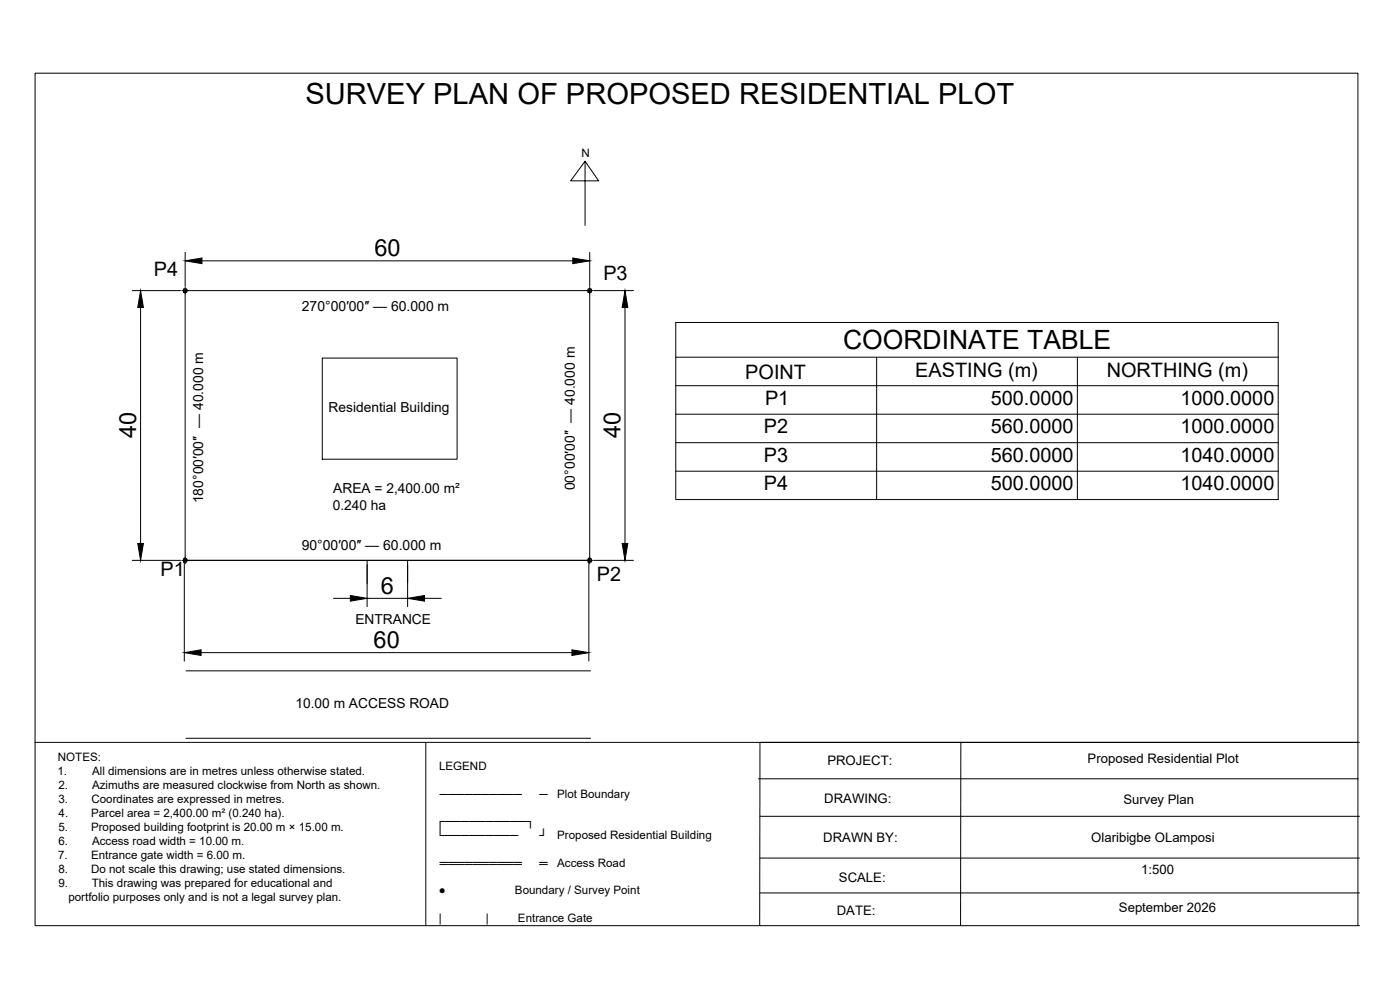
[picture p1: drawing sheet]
<svg xmlns="http://www.w3.org/2000/svg" width="420mm" height="297mm" viewBox="0 0 420 297" stroke-linecap="round" stroke-linejoin="round" font-family="sans-serif">
<!-- layer: TITLE_BLOCK -->
<g fill="none" stroke="#000" stroke-width=".3">
<path d="M10.5 22h397v200.7h-397zM54.6 87.2h2M55.1 86.7h1v1h-1zM55.6 86.2v2M176 87.2h2M176.5 86.7h1v1h-1zM177 86.2v2M54.6 168.1h2M55.1 167.6h1v1h-1zM55.6 167.1v2M176 168.1h2M176.5 167.6h1v1h-1z"/>
<path d="M177 167.1v2M127.8 222.7v55M227.7 233.7h179.9M288.4 222.7l-.1 55M407.5 222.7v55M408 222.7h-179.9l-.1 55h180M228.1 244.9h179.9M228.1 257.5h179.9M228.1 267.9h179.9"/>
<circle cx="55.6" cy="87.2" r=".49"/>
<circle cx="177" cy="87.2" r=".49"/>
<circle cx="55.6" cy="168.1" r=".49"/>
<circle cx="177" cy="168.1" r=".49"/>
</g>
<!-- layer: BOUNDARY -->
<path d="M55.6 87.2h121.4v80.9h-121.4zM55.6 168.1h121.4M110.2 168.1v7M122.3 168.2v6.6M10.5 222.7v55h217.5" fill="none" stroke="#000" stroke-width=".3"/>
<!-- layer: TEXT -->
<g fill="none" stroke="#000" stroke-width=".3">
<path d="M175.6 48.4l4 5.9h-8.3l4.3-5.9v19.2M55.6 75.7v10.2M60.6 78.3h111.3M177 75.7v10.2M39.7 87.2h14.5M42.2 92.2v70.9M178.3 87.2h11.8M187.6 92.2v70.9M202.8 96.8h180.8v53.1h-180.8zM96.7 107.4h40.5v30.4h-40.5zM202.8 107.2h180.8M202.8 115.7h180.8"/>
<path d="M263.1 107.2v42.7M323.3 107.2v42.7M202.8 124.3h180.8M202.8 132.8h180.8M202.8 141.4h180.8M39.7 168.1h14.5M55.3 167.4v31M100.1 179.5h5M110.2 169.4v12.6M110.2 179.5h12.1M122.3 169.4v12.6M127.4 179.5h5"/>
<path d="M176.7 167.4v31M178.3 168.1h11.8M60.4 195.8h111.2M55.8 201.3h121.4M55.8 221.5h121.4"/>
</g>
<path d="M55.6 78.3l5-.9v1.7zM171.9 77.4l5.1 .9-5.1 .8zM42.2 87.2l.8 5h-1.7zM187.6 87.2l.8 5h-1.7zM41.3 163.1h1.7l-.8 5zM105.1 178.7l5.1 .8-5.1 .9zM122.3 179.5l5.1-.8v1.7zM186.7 163.1h1.7l-.8 5zM55.3 195.8l5.1-.8v1.7zM171.6 195l5.1 .8-5.1 .9z" fill="#000" stroke="#000" stroke-width=".3"/>
<text font-size="8.7" x="91.6" y="31.1">SURVEY PLAN OF PROPOSED RESIDENTIAL PLOT</text>
<text font-size="8" x="253" y="104.8">COORDINATE TABLE</text>
<g font-size="7.1">
<text x="112.4" y="76.9">60</text>
<text x="40.8" y="131.5" transform="rotate(-90 40.8 131.5)">40</text>
<text x="186.2" y="131.5" transform="rotate(-90 186.2 131.5)">40</text>
<text x="114.3" y="178.2">6</text>
<text x="112.1" y="194.5">60</text>
</g>
<g font-size="6">
<text x="46.2" y="82.8">P4</text>
<text x="181.1" y="84.1">P3</text>
<text x="223.7" y="113.6">POINT</text>
<text x="274.7" y="113">EASTING (m)</text>
<text x="332.1" y="113">NORTHING (m)</text>
<text x="229.6" y="121.4">P1</text>
<text x="297.3" y="121.4">500.0000</text>
<text x="354.3" y="121.4">1000.0000</text>
<text x="229.2" y="130">P2</text>
<text x="297.3" y="130">560.0000</text>
<text x="354.3" y="130">1000.0000</text>
<text x="229.2" y="138.5">P3</text>
<text x="297.3" y="138.5">560.0000</text>
<text x="354.3" y="138.5">1040.0000</text>
<text x="229.2" y="147.1">P4</text>
<text x="297.3" y="147.1">500.0000</text>
<text x="354.3" y="147.1">1040.0000</text>
<text x="48.2" y="172.9">P1</text>
<text x="179.1" y="174.2">P2</text>
</g>
<g font-size="4.2">
<text x="90.6" y="93.5">270°00′00″ — 60.000 m</text>
<text x="172.5" y="147.1" transform="rotate(-90 172.5 147.1)">00°00′00″ — 40.000 m</text>
<text x="60.9" y="151" transform="rotate(-90 60.9 151)">180°00′00″ — 40.000 m</text>
<text x="90.5" y="165">90°00′00″ — 60.000 m</text>
</g>
<g font-size="4.1">
<text x="98.6" y="123.7">Residential Building</text>
<text x="100" y="148">AREA = 2,400.00 m²</text>
<text x="99.9" y="153">0.240 ha</text>
<text x="106.7" y="187.1">ENTRANCE</text>
<text x="88.7" y="212.4">10.00 m ACCESS ROAD</text>
</g>
<g font-size="3.9">
<text x="248.3" y="229.5">PROJECT:</text>
<text x="326.4" y="228.8">Proposed Residential Plot</text>
<text x="247.4" y="241">DRAWING:</text>
<text x="337.1" y="241.3">Survey Plan</text>
<text x="247.1" y="252.5">DRAWN BY:</text>
<text x="327.5" y="252.7">Olaribigbe OLamposi</text>
<text x="342.5" y="262.3">1:500</text>
<text x="251.8" y="264.7">SCALE:</text>
<text x="251.1" y="274.6">DATE:</text>
<text x="335.8" y="273.7">September 2026</text>
</g>
<g font-size="3.5">
<text x="174.5" y="47.1">N</text>
<text x="17.3" y="232.6">1.</text>
<text x="17.4" y="228.5">NOTES:</text>
<text x="27.6" y="232.6">All dimensions are in metres unless otherwise stated.</text>
<text x="131.8" y="231">LEGEND</text>
<text x="17.6" y="236.8">2.</text>
<text x="27.6" y="236.8">Azimuths are measured clockwise from North as shown.</text>
<text x="132" y="239.3">──────────</text>
<text x="161.9" y="239.3">─</text>
<text x="167.2" y="239.3">Plot Boundary</text>
<text x="17.5" y="241">3.</text>
<text x="17.6" y="245.2">4.</text>
<text x="27.3" y="245.2">Parcel area = 2,400.00 m² (0.240 ha).</text>
<text x="27.5" y="241">Coordinates are expressed in metres.</text>
<text x="17.5" y="249.4">5.</text>
<text x="27.3" y="249.4">Proposed building footprint is 20.00 m × 15.00 m.</text>
<text x="130.9" y="247.6">┌──────────┐</text>
<text x="130.9" y="251.7">└─────────</text>
<text x="161.9" y="251.7">┘</text>
<text x="167.2" y="251.7">Proposed Residential Building</text>
<text x="17.5" y="257.7">7.</text>
<text x="17.5" y="253.5">6.</text>
<text x="27.3" y="257.7">Entrance gate width = 6.00 m.</text>
<text x="27.6" y="253.5">Access road width = 10.00 m.</text>
<text x="17.5" y="261.9">8.</text>
<text x="27.3" y="261.9">Do not scale this drawing; use stated dimensions.</text>
<text x="132" y="260">══════════</text>
<text x="161.9" y="260">═</text>
<text x="167.2" y="260">Access Road</text>
<text x="17.5" y="266.1">9.</text>
<text x="27.5" y="266.1">This drawing was prepared for educational and</text>
<text x="131.7" y="268.4">●</text>
<text x="154.5" y="268.4">Boundary / Survey Point</text>
<text x="20.5" y="270.2">portfolio purposes only and is not a legal survey plan.</text>
<text x="131.7" y="276.7">|</text>
<text x="145.8" y="276.7">|</text>
<text x="155.4" y="276.7">Entrance Gate</text>
</g>
</svg>
